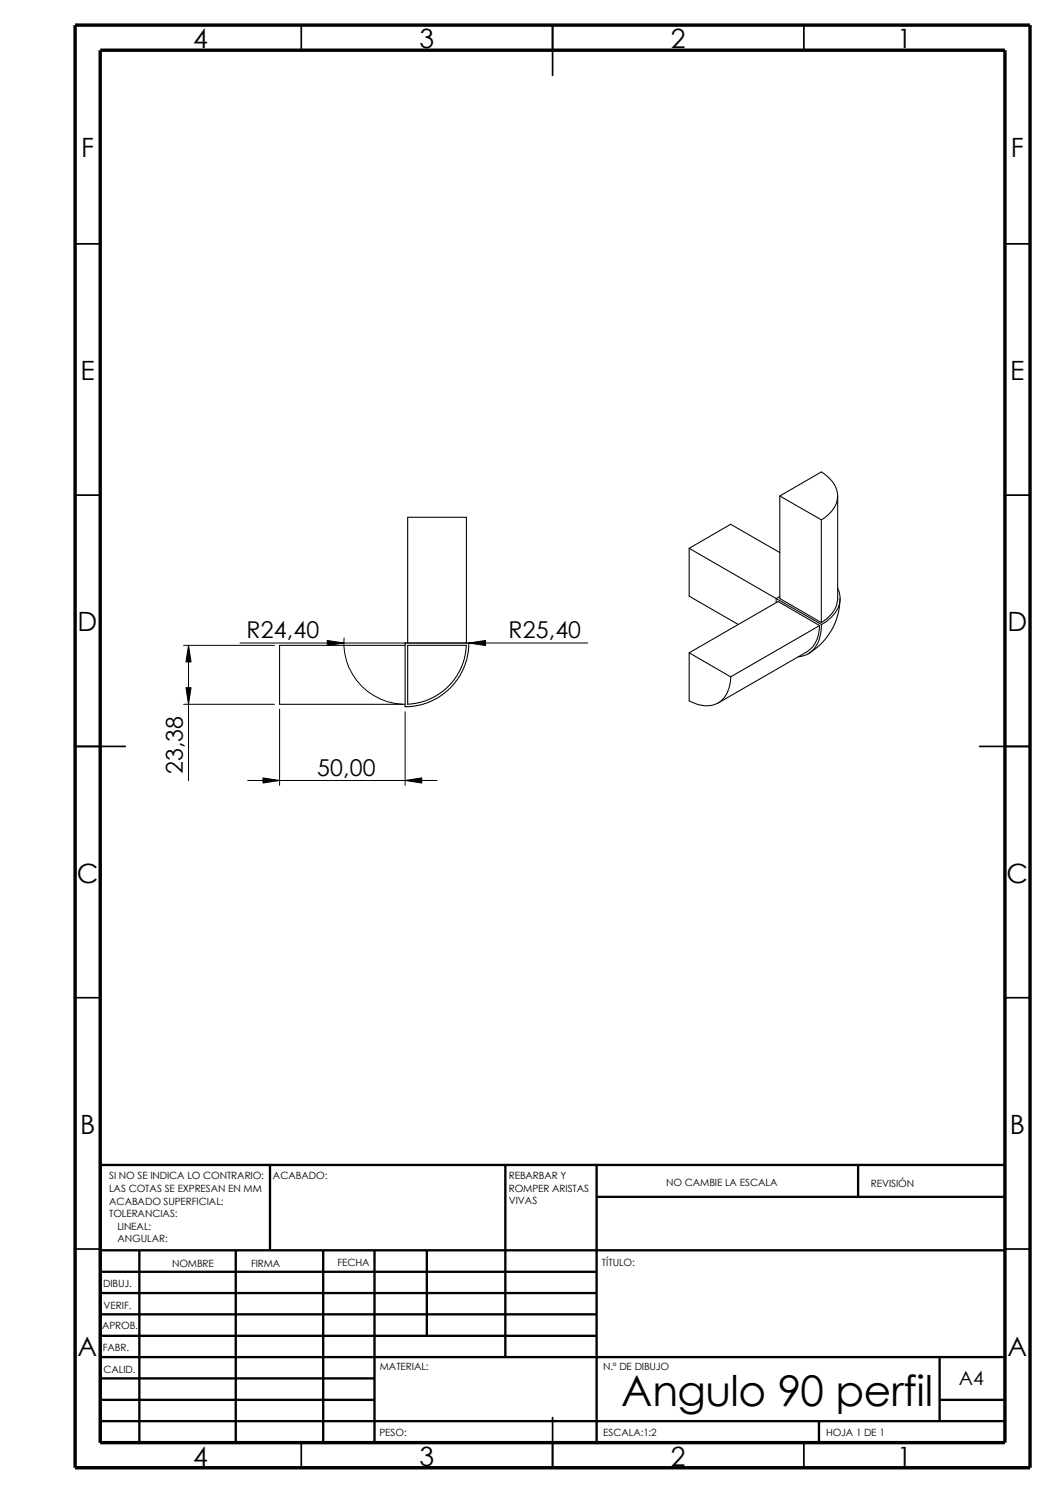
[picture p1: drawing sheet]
<svg xmlns="http://www.w3.org/2000/svg" width="210mm" height="297mm" viewBox="0 0 210 297" stroke-linecap="round" stroke-linejoin="round" font-family="sans-serif">
<g fill="none" stroke="#000" stroke-width=".34">
<path d="M59.9 5v5M109.9 5v10M159.9 5v5M14.9 48.5h5M199.9 48.5h5M14.9 98.5h5M199.9 98.5h5M14.9 148.5h10M194.9 148.5h10M14.9 198.5h5M199.9 198.5h5M14.9 248.5h5"/>
<path d="M199.9 248.5h5M59.9 287v5M109.9 282v10M159.9 287v5"/>
</g>
<g fill="none" stroke="#000" stroke-width=".47">
<path d="M53.7 231.8v17M100.5 231.8v38.2M118.7 231.8v55.2M118.7 238.1h81.2M170.7 231.8v6.3M199.9 231.8h-180v55.2M19.9 248.8h180M19.9 253h98.8M19.9 257.3h98.8M27.7 248.8v38.2M46.9 248.8v38.2M64.3 248.8v38.2"/>
<path d="M74.5 248.8v38.2M84.9 248.8v17M19.9 261.5h98.8M19.9 265.8h98.8M19.9 270h180M19.9 274.2h54.6M19.9 278.5h54.6M186.9 278.5h13M186.9 270v12.7M19.9 282.7h180M162.9 282.7v4.3"/>
</g>
<path d="M14.9 5h190v287h-190zM19.9 10h180v277h-180z" fill="none" stroke="#000" stroke-width=".68" stroke-linecap="butt"/>
<g fill="none" stroke="#000" stroke-width=".21">
<path d="M155.2 98.7l8.2-4.8a5.7 5.7 0 0 1 3.2 5.2 6 6 0 0 1-3.2 4.3M155.2 98.7l8.2 4.7M155.2 98.7v20.4l8.2 4.8M166.7 98.7v20.4a6 6 0 0 1-3.3 4.8M137.1 109.1v9.5l9.8 5.6M137.1 109.1l8.3-4.8 9.8 5.6M137.1 109.1l17.3 10M154.4 119.1l9 5.1M154.4 119.1v.8M155.2 118.7l-.8 .4M163.4 103.4v20.5M166.7 117.1a4.9 4.9 0 0 1-1.8 6.1l-1.5 1"/>
<path d="M167.1 119.1l-.3 2.8-.4 1.5-1 2-1.7 2.4-1 .9-1.9 1.4M80.6 128.4h-25v11.7h25M81.1 128.4h11.7l-.4 2.6-.6 1.8-.8 1.5-1.4 1.9-1.3 1.2-2.6 1.6-2.3 .8-2.3 .3zM81.1 127.9v-25h11.7v25M93.3 127.9l-.3 2.5-.7 2.4-.7 1.5-2 2.6-2.6 2-1.6 .8-2.3 .7-2.5 .2v-12.7h12.7M137.1 129.9v9.5a5.8 5.8 0 0 0 6.2 .2 5.9 5.9 0 0 0 2.1-4.9M137.1 129.9l8.3 4.8M163.1 124.5a6.1 6.1 0 0 1-2.5 5.2l-17.7 10.2M163.1 124.5l-8.3-4.8-17.7 10.2M163.1 124.5l-17.7 10.2M163.4 124.2a6.5 6.5 0 0 1-2.6 5.9l-2 .6"/>
</g>
<g fill="none" stroke="#000" stroke-width=".2">
<path d="M36.5 128.4h18.1M37 136.8h1l-.5 3.3zM37.5 128.4l.5 3.3h-1zM37.5 128.4v26.9M47.8 127.9h69.1M65.1 127.4l3.3 .5-3.3 .5zM68.5 126.9a12.2 12.2 0 0 0 11.6 13.2M93.3 127.9l3.3-.5v1zM36.5 140.1h18.1M49.3 155.3h37.7M52.3 154.8l3.3 .5-3.3 .5zM55.6 141.1v15.2"/>
<path d="M80.6 155.3l3.3-.5v1zM80.6 141.6v14.7"/>
</g>
<path d="M37.5 128.4l.5 3.3h-1zM65.1 127.4l3.3 .5-3.3 .5zM93.3 127.9l3.3-.5v1zM37 136.8h1l-.5 3.3zM52.3 154.8l3.3 .5-3.3 .5zM80.6 155.3l3.3-.5v1z" fill="#000"/>
<text font-size="8.4" x="123.6" y="279.7">Angulo 90 perfil</text>
<g font-size="5.3">
<text x="38.4" y="9.6">4</text>
<text x="83.4" y="9.6">3</text>
<text x="133.5" y="9.6">2</text>
<text x="178.5" y="9.6">1</text>
<text x="16.1" y="31.3">F</text>
<text x="201.1" y="31.3">F</text>
<text x="16" y="75.6">E</text>
<text x="201" y="75.6">E</text>
<text x="15.5" y="125.6">D</text>
<text x="200.4" y="125.6">D</text>
<text x="15.3" y="175.6">C</text>
<text x="200.3" y="175.6">C</text>
<text x="15.9" y="225.6">B</text>
<text x="200.9" y="225.6">B</text>
<text x="15.5" y="269.8">A</text>
<text x="200.4" y="269.8">A</text>
<text x="38.4" y="291.6">4</text>
<text x="83.4" y="291.6">3</text>
<text x="133.5" y="291.6">2</text>
<text x="178.5" y="291.6">1</text>
</g>
<g font-size="4.6">
<text x="49.1" y="127">R24,40</text>
<text x="101.2" y="127">R25,40</text>
<text x="36.4" y="154" transform="rotate(-90 36.4 154)">23,38</text>
<text x="63.1" y="154.3">50,00</text>
</g>
<text font-size="3.9" x="190.8" y="275.5">A4</text>
<g font-size="2">
<text x="21.7" y="234.7">SI NO SE INDICA LO CONTRARIO:</text>
<text x="21.7" y="237.2">LAS COTAS SE EXPRESAN EN MM</text>
<text x="21.7" y="239.6">ACABADO SUPERFICIAL:</text>
<text x="54.3" y="234.7">ACABADO:</text>
<text x="101.2" y="239.6">VIVAS</text>
<text x="101.2" y="234.6">REBARBAR Y</text>
<text x="101.2" y="237.1">ROMPER ARISTAS</text>
<text x="132.5" y="236">NO CAMBIE LA ESCALA</text>
<text x="173.3" y="236.2">REVISIÓN</text>
<text x="21.7" y="242.1">TOLERANCIAS:</text>
<text x="23.4" y="244.6">LINEAL:</text>
<text x="23.4" y="247.1">ANGULAR:</text>
<text x="67.1" y="252">FECHA</text>
<text x="119.8" y="252">TÍTULO:</text>
<text x="20.5" y="256.1">DIBUJ.</text>
<text x="34.2" y="252.1">NOMBRE</text>
<text x="50" y="252">FIRMA</text>
<text x="20.6" y="260.4">VERIF.</text>
<text x="20.3" y="264.5">APROB.</text>
<text x="20.4" y="268.8">FABR.</text>
<text x="20.6" y="273.2">CALID.</text>
<text x="75.6" y="272.6">MATERIAL:</text>
<text x="120" y="272.6">N.º DE DIBUJO</text>
<text x="75.5" y="285.6">PESO:</text>
<text x="120" y="285.7">ESCALA:1:2</text>
<text x="164.4" y="285.7">HOJA 1 DE 1</text>
</g>
</svg>
